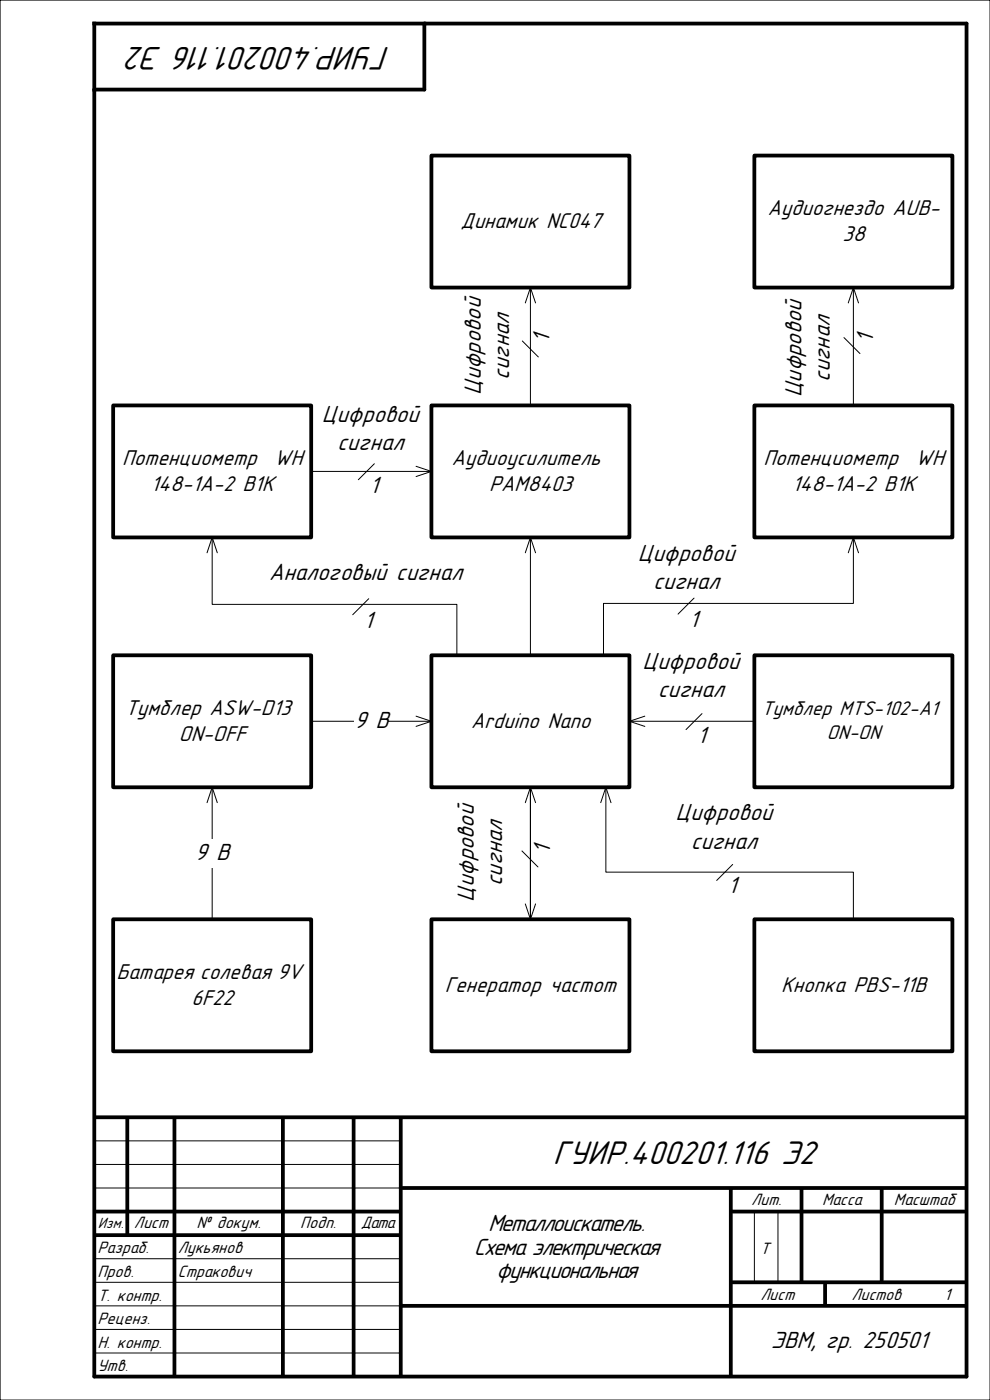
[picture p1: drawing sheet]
<svg xmlns="http://www.w3.org/2000/svg" width="210mm" height="297mm" viewBox="0 0 210 297" stroke-linecap="round" stroke-linejoin="round" font-family="sans-serif">
<path d="M0 0h210v297h-210z" fill="none" stroke="#000" stroke-width=".25"/>
<path d="M20 5h185v287h-185zM90 5v14h-70" fill="none" stroke="#000" stroke-width=".8"/>
<g fill="none" stroke="#000" stroke-width=".8" stroke-linecap="butt">
<path d="M20 237h185M27 237v25M37 237v55M60 237v55M75 237v55M85 237v55M20 257h65M85 252h120M155 252v40M155 257h50M170 252v20M187 252v20"/>
<path d="M20 262h65M85 277h120M155 272h50M175 272v5"/>
</g>
<path d="M20 242h65M20 247h65M20 252h65M160 257v15M165 257v15M20 267h65M20 272h65M20 277h65M20 282h65M20 287h65" fill="none" stroke="#000" stroke-width=".21"/>
<path d="M160 139h42v28h-42z" fill-rule="evenodd" fill="#fff"/>
<path d="M160 139h42v28h-42z" fill="none" stroke="#000" stroke-width=".8"/>
<path d="M160 86h42v28h-42z" fill-rule="evenodd" fill="#fff"/>
<path d="M160 86h42v28h-42z" fill="none" stroke="#000" stroke-width=".8"/>
<path d="M91.5 139h42v28h-42z" fill-rule="evenodd" fill="#fff"/>
<path d="M91.5 139h42v28h-42z" fill="none" stroke="#000" stroke-width=".8"/>
<path d="M91.5 86h42v28h-42z" fill-rule="evenodd" fill="#fff"/>
<path d="M91.5 86h42v28h-42z" fill="none" stroke="#000" stroke-width=".8"/>
<path d="M179.9 117.3l1.1-3.3 1.1 3.3M181 114v14h-53v11" fill="none" stroke="#000" stroke-width=".21"/>
<path d="M24 195h42v28h-42z" fill-rule="evenodd" fill="#fff"/>
<path d="M24 195h42v28h-42z" fill="none" stroke="#000" stroke-width=".8"/>
<path d="M111.4 117.3l1.1-3.3 1.1 3.3M112.5 114v25" fill="none" stroke="#000" stroke-width=".21"/>
<path d="M24 139h42v28h-42z" fill-rule="evenodd" fill="#fff"/>
<path d="M24 139h42v28h-42z" fill="none" stroke="#000" stroke-width=".8"/>
<path d="M160 195h42v28h-42z" fill-rule="evenodd" fill="#fff"/>
<path d="M160 195h42v28h-42z" fill="none" stroke="#000" stroke-width=".8"/>
<path d="M91.5 33h42v28h-42z" fill-rule="evenodd" fill="#fff"/>
<path d="M91.5 33h42v28h-42z" fill="none" stroke="#000" stroke-width=".8"/>
<path d="M111.4 64.3l1.1-3.3 1.1 3.3M112.5 61v25M112.5 167v28M111.4 191.7l1.1 3.3 1.1-3.3" fill="none" stroke="#000" stroke-width=".21"/>
<path d="M91.5 195h42v28h-42z" fill-rule="evenodd" fill="#fff"/>
<path d="M91.5 195h42v28h-42z" fill="none" stroke="#000" stroke-width=".8"/>
<path d="M160 33h42v28h-42z" fill-rule="evenodd" fill="#fff"/>
<path d="M160 33h42v28h-42z" fill="none" stroke="#000" stroke-width=".8"/>
<path d="M179.9 64.3l1.1-3.3 1.1 3.3M181 61v25M133.5 153h26.5M136.8 151.9l-3.3 1.1 3.3 1.1M111.4 170.3l1.1-3.3 1.1 3.3M112.5 167v28" fill="none" stroke="#000" stroke-width=".21"/>
<path d="M24 86h42v28h-42z" fill-rule="evenodd" fill="#fff"/>
<path d="M24 86h42v28h-42z" fill="none" stroke="#000" stroke-width=".8"/>
<path d="M66 100h25.5M88.2 98.9l3.3 1.1-3.3 1.1M43.9 117.3l1.1-3.3 1.1 3.3M45 114v14.2h51.9v10.8M43.9 170.3l1.1-3.3 1.1 3.3M45 167v28M127.4 170.3l1.1-3.3 1.1 3.3M128.5 167v18h52.5v10" fill="none" stroke="#000" stroke-width=".21"/>
<path d="M41.4 178h7.2v6h-7.2z" fill-rule="evenodd" fill="#fff"/>
<path d="M110.8 72.3l3.4 3.4M179 71.6l3.4 3.4M79.4 98.4l-3.4 3.4M78.2 127l-3.4 3.4M147.2 126.9l-3.4 3.4M66 153h25.5M88.2 151.9l3.3 1.1-3.3 1.1M148.9 151.4l-3.4 3.4M110.7 180.5l3.4 3.4M155.4 183.4l-3.4 3.4" fill="none" stroke="#000" stroke-width=".21"/>
<path d="M75.2 150h7.1v6h-7.1z" fill-rule="evenodd" fill="#fff"/>
<g font-size="7.4">
<text x="82.8" y="9.9" transform="rotate(-180 82.8 9.9)">ГУИР.400201.116 Э2</text>
<text x="117.3" y="247">ГУИР.400201.116 Э2</text>
</g>
<g font-size="5.3">
<text x="116.5" y="72.7" transform="rotate(-90 116.5 72.7)">1</text>
<text x="185.2" y="72.7" transform="rotate(-90 185.2 72.7)">1</text>
<text x="102" y="83.8" transform="rotate(-90 102 83.8)">Цифровой</text>
<text x="108" y="80.5" transform="rotate(-90 108 80.5)">сигнал</text>
<text x="176" y="81" transform="rotate(-90 176 81)">сигнал</text>
<text x="68.3" y="89.5">Цифровой</text>
<text x="170" y="84.3" transform="rotate(-90 170 84.3)">Цифровой</text>
<text x="71.5" y="95.5">сигнал</text>
<text x="78.4" y="104.5">1</text>
<text x="135.3" y="119">Цифровой</text>
<text x="57" y="123">Аналоговый сигнал</text>
<text x="138.5" y="125">сигнал</text>
<text x="77.2" y="133.1">1</text>
<text x="146.2" y="133">1</text>
<text x="136.3" y="141.9">Цифровой</text>
<text x="139.5" y="147.9">сигнал</text>
<text x="75.2" y="154.5">9 В</text>
<text x="147.9" y="157.5">1</text>
<text x="143.3" y="174">Цифровой</text>
<text x="41.4" y="182.5">9 В</text>
<text x="116.7" y="181.2" transform="rotate(-90 116.7 181.2)">1</text>
<text x="146.5" y="180">сигнал</text>
<text x="100.5" y="191.3" transform="rotate(-90 100.5 191.3)">Цифровой</text>
<text x="106.5" y="188" transform="rotate(-90 106.5 188)">сигнал</text>
<text x="154.4" y="189.5">1</text>
<text x="103.5" y="261.1">Металлоискатель.</text>
<text x="100.5" y="266.1">Схема электрическая</text>
<text x="105.2" y="271.1">функциональная</text>
<text x="163.5" y="286">ЭВМ, гр. 250501</text>
</g>
<g font-size="4.8">
<text x="162.8" y="45.6">Аудиогнездо AUB-</text>
<text x="97.6" y="48.4">Динамик NC047</text>
<text x="178.7" y="51.1">38</text>
<text x="25.9" y="98.6">Потенциометр</text>
<text x="58.2" y="98.6">WH</text>
<text x="95.8" y="98.6">Аудиоусилитель</text>
<text x="161.9" y="98.6">Потенциометр</text>
<text x="194.2" y="98.6">WH</text>
<text x="32" y="104.1">148-1A-2 B1K</text>
<text x="103.7" y="104.1">PAM8403</text>
<text x="168" y="104.1">148-1A-2 B1K</text>
<text x="26.5" y="151.6">Тумблер ASW-D13</text>
<text x="99.8" y="154.4">Arduino Nano</text>
<text x="38" y="157.1">ON-OFF</text>
<text x="24.7" y="207.7">Батарея солевая 9V</text>
<text x="40.6" y="213.2">6F22</text>
<text x="94.4" y="210.4">Генератор частот</text>
<text x="165.7" y="210.4">Кнопка PBS-11B</text>
</g>
<g font-size="4.5">
<text x="161.5" y="151.7">Тумблер MTS-102-A1</text>
<text x="175.4" y="156.8">ON-ON</text>
</g>
<g font-size="3.7">
<text x="159.3" y="255.6">Лит.</text>
<text x="174.3" y="255.6">Масса</text>
<text x="189.6" y="255.6">Масштаб</text>
<text x="28.4" y="260.6">Лист</text>
<text x="41.7" y="260.6">№ докум.</text>
<text x="63.7" y="260.6">Подп.</text>
<text x="76.5" y="260.6">Дата</text>
<text x="20.7" y="265.9">Разраб.</text>
<text x="37.7" y="265.9">Лукьянов</text>
<text x="161.2" y="265.9">Т</text>
<text x="20.7" y="270.9">Пров.</text>
<text x="20.7" y="275.9">Т. контр.</text>
<text x="37.7" y="270.9">Стракович</text>
<text x="161.3" y="275.8">Лист</text>
<text x="180.6" y="275.8">Листов</text>
<text x="200.3" y="275.8">1</text>
<text x="20.7" y="280.9">Реценз.</text>
<text x="20.7" y="285.9">Н. контр.</text>
<text x="20.7" y="290.9">Утв.</text>
</g>
<text font-size="3.3" x="20.7" y="260.5">Изм.</text>
</svg>
